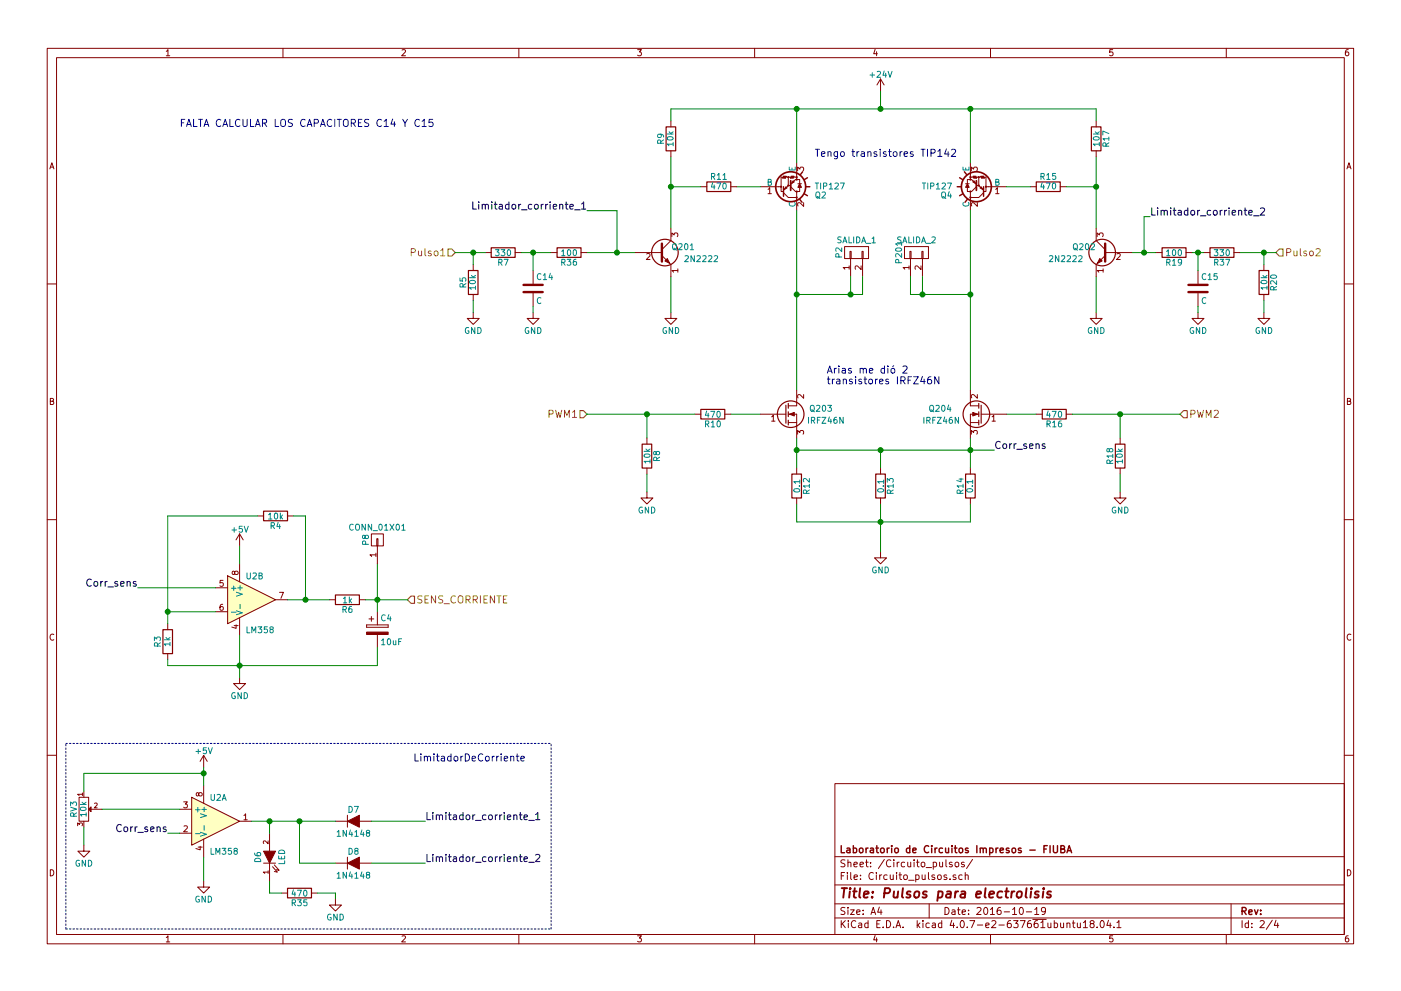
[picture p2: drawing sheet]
EESchema Schematic File Version 2
LIBS:2N2222
LIBS:irfz46n
LIBS:LM7805
LIBS:ft232rl
LIBS:FuenteDePulsos-cache
EELAYER 25 0
EELAYER END
$Descr A4 11693 8268
encoding utf-8
Sheet 2 4
Title "Pulsos para electrolisis"
Date "2016-10-19"
Rev ""
Comp "Laboratorio de Circuitos Impresos - FIUBA"
Comment1 ""
Comment2 ""
Comment3 ""
Comment4 ""
$EndDescr
$Comp
L R R12
U 1 1
P 6650 4050
F 0 "R12" V 6730 4050 50  0000 C CNN
F 1 "0.1" V 6650 4050 50  0000 C CNN
F 2 "Resistors_ThroughHole:Resistor_Horizontal_RM20mm" V 6580 4050 50  0001 C CNN
F 3 "" H 6650 4050 50  0000 C CNN
	1    6650 4050
	1    0    0    -1  
$EndComp
$Comp
L R R8
U 1 1
P 5400 3800
F 0 "R8" V 5480 3800 50  0000 C CNN
F 1 "10k" V 5400 3800 50  0000 C CNN
F 2 "Resistors_ThroughHole:Resistor_Horizontal_RM7mm" V 5330 3800 50  0001 C CNN
F 3 "" H 5400 3800 50  0000 C CNN
	1    5400 3800
	1    0    0    -1  
$EndComp
$Comp
L R R10
U 1 1
P 5950 3450
F 0 "R10" V 6030 3450 50  0000 C CNN
F 1 "470" V 5950 3450 50  0000 C CNN
F 2 "Resistors_ThroughHole:Resistor_Horizontal_RM7mm" V 5880 3450 50  0001 C CNN
F 3 "" H 5950 3450 50  0000 C CNN
	1    5950 3450
	0    1    1    0   
$EndComp
$Comp
L R R7
U 1 1
P 4200 2100
F 0 "R7" V 4280 2100 50  0000 C CNN
F 1 "330" V 4200 2100 50  0000 C CNN
F 2 "Resistors_ThroughHole:Resistor_Horizontal_RM7mm" V 4130 2100 50  0001 C CNN
F 3 "" H 4200 2100 50  0000 C CNN
	1    4200 2100
	0    1    1    0   
$EndComp
$Comp
L R R5
U 1 1
P 3950 2350
F 0 "R5" V 4030 2350 50  0000 C CNN
F 1 "10k" V 3950 2350 50  0000 C CNN
F 2 "Resistors_ThroughHole:Resistor_Horizontal_RM7mm" V 3880 2350 50  0001 C CNN
F 3 "" H 3950 2350 50  0000 C CNN
	1    3950 2350
	-1   0    0    1   
$EndComp
$Comp
L R R9
U 1 1
P 5600 1150
F 0 "R9" V 5680 1150 50  0000 C CNN
F 1 "10k" V 5600 1150 50  0000 C CNN
F 2 "Resistors_ThroughHole:Resistor_Horizontal_RM7mm" V 5530 1150 50  0001 C CNN
F 3 "" H 5600 1150 50  0000 C CNN
	1    5600 1150
	-1   0    0    1   
$EndComp
$Comp
L R R11
U 1 1
P 6000 1550
F 0 "R11" V 6080 1550 50  0000 C CNN
F 1 "470" V 6000 1550 50  0000 C CNN
F 2 "Resistors_ThroughHole:Resistor_Horizontal_RM7mm" V 5930 1550 50  0001 C CNN
F 3 "" H 6000 1550 50  0000 C CNN
	1    6000 1550
	0    -1   -1   0   
$EndComp
$Comp
L TIP127 Q2
U 1 1
P 6550 1550
F 0 "Q2" H 6800 1625 50  0000 L CNN
F 1 "TIP127" H 6800 1550 50  0000 L CNN
F 2 "TO_SOT_Packages_THT:TO-220_Neutral123_Vertical" H 6800 1475 50  0001 L CIN
F 3 "" H 6550 1550 50  0000 L CNN
	1    6550 1550
	1    0    0    1   
$EndComp
$Comp
L GND #PWR010
U 1 1
P 5600 2600
F 0 "#PWR010" H 5600 2350 50  0001 C CNN
F 1 "GND" H 5600 2450 50  0000 C CNN
F 2 "" H 5600 2600 50  0000 C CNN
F 3 "" H 5600 2600 50  0000 C CNN
	1    5600 2600
	1    0    0    -1  
$EndComp
$Comp
L GND #PWR011
U 1 1
P 3950 2600
F 0 "#PWR011" H 3950 2350 50  0001 C CNN
F 1 "GND" H 3950 2450 50  0000 C CNN
F 2 "" H 3950 2600 50  0000 C CNN
F 3 "" H 3950 2600 50  0000 C CNN
	1    3950 2600
	1    0    0    -1  
$EndComp
Text HLabel 3800 2100 0    60   Input ~ 0
Pulso1
$Comp
L GND #PWR012
U 1 1
P 5400 4100
F 0 "#PWR012" H 5400 3850 50  0001 C CNN
F 1 "GND" H 5400 3950 50  0000 C CNN
F 2 "" H 5400 4100 50  0000 C CNN
F 3 "" H 5400 4100 50  0000 C CNN
	1    5400 4100
	1    0    0    -1  
$EndComp
Text HLabel 4900 3450 0    60   Input ~ 0
PWM1
$Comp
L R R14
U 1 1
P 8100 4050
F 0 "R14" V 8180 4050 50  0000 C CNN
F 1 "0.1" V 8100 4050 50  0000 C CNN
F 2 "Resistors_ThroughHole:Resistor_Horizontal_RM20mm" V 8030 4050 50  0001 C CNN
F 3 "" H 8100 4050 50  0000 C CNN
	1    8100 4050
	-1   0    0    -1  
$EndComp
$Comp
L R R18
U 1 1
P 9350 3800
F 0 "R18" V 9430 3800 50  0000 C CNN
F 1 "10k" V 9350 3800 50  0000 C CNN
F 2 "Resistors_ThroughHole:Resistor_Horizontal_RM7mm" V 9280 3800 50  0001 C CNN
F 3 "" H 9350 3800 50  0000 C CNN
	1    9350 3800
	-1   0    0    -1  
$EndComp
$Comp
L R R16
U 1 1
P 8800 3450
F 0 "R16" V 8880 3450 50  0000 C CNN
F 1 "470" V 8800 3450 50  0000 C CNN
F 2 "Resistors_ThroughHole:Resistor_Horizontal_RM7mm" V 8730 3450 50  0001 C CNN
F 3 "" H 8800 3450 50  0000 C CNN
	1    8800 3450
	0    -1   1    0   
$EndComp
$Comp
L R R19
U 1 1
P 9800 2100
F 0 "R19" V 9880 2100 50  0000 C CNN
F 1 "100" V 9800 2100 50  0000 C CNN
F 2 "Resistors_ThroughHole:Resistor_Horizontal_RM7mm" V 9730 2100 50  0001 C CNN
F 3 "" H 9800 2100 50  0000 C CNN
	1    9800 2100
	0    -1   1    0   
$EndComp
$Comp
L R R20
U 1 1
P 10550 2350
F 0 "R20" V 10630 2350 50  0000 C CNN
F 1 "10k" V 10550 2350 50  0000 C CNN
F 2 "Resistors_ThroughHole:Resistor_Horizontal_RM7mm" V 10480 2350 50  0001 C CNN
F 3 "" H 10550 2350 50  0000 C CNN
	1    10550 2350
	1    0    0    1   
$EndComp
$Comp
L R R17
U 1 1
P 9150 1150
F 0 "R17" V 9230 1150 50  0000 C CNN
F 1 "10k" V 9150 1150 50  0000 C CNN
F 2 "Resistors_ThroughHole:Resistor_Horizontal_RM7mm" V 9080 1150 50  0001 C CNN
F 3 "" H 9150 1150 50  0000 C CNN
	1    9150 1150
	1    0    0    1   
$EndComp
$Comp
L R R15
U 1 1
P 8750 1550
F 0 "R15" V 8830 1550 50  0000 C CNN
F 1 "470" V 8750 1550 50  0000 C CNN
F 2 "Resistors_ThroughHole:Resistor_Horizontal_RM7mm" V 8680 1550 50  0001 C CNN
F 3 "" H 8750 1550 50  0000 C CNN
	1    8750 1550
	0    1    -1   0   
$EndComp
$Comp
L TIP127 Q4
U 1 1
P 8200 1550
F 0 "Q4" H 8450 1625 50  0000 L CNN
F 1 "TIP127" H 8450 1550 50  0000 L CNN
F 2 "TO_SOT_Packages_THT:TO-220_Neutral123_Vertical" H 8450 1475 50  0001 L CIN
F 3 "" H 8200 1550 50  0000 L CNN
	1    8200 1550
	-1   0    0    1   
$EndComp
$Comp
L GND #PWR013
U 1 1
P 9150 2600
F 0 "#PWR013" H 9150 2350 50  0001 C CNN
F 1 "GND" H 9150 2450 50  0000 C CNN
F 2 "" H 9150 2600 50  0000 C CNN
F 3 "" H 9150 2600 50  0000 C CNN
	1    9150 2600
	-1   0    0    -1  
$EndComp
$Comp
L GND #PWR014
U 1 1
P 10550 2600
F 0 "#PWR014" H 10550 2350 50  0001 C CNN
F 1 "GND" H 10550 2450 50  0000 C CNN
F 2 "" H 10550 2600 50  0000 C CNN
F 3 "" H 10550 2600 50  0000 C CNN
	1    10550 2600
	-1   0    0    -1  
$EndComp
Text HLabel 10650 2100 2    60   Input ~ 0
Pulso2
$Comp
L GND #PWR015
U 1 1
P 9350 4100
F 0 "#PWR015" H 9350 3850 50  0001 C CNN
F 1 "GND" H 9350 3950 50  0000 C CNN
F 2 "" H 9350 4100 50  0000 C CNN
F 3 "" H 9350 4100 50  0000 C CNN
	1    9350 4100
	-1   0    0    -1  
$EndComp
Text HLabel 9850 3450 2    60   Input ~ 0
PWM2
$Comp
L R R13
U 1 1
P 7350 4050
F 0 "R13" V 7430 4050 50  0000 C CNN
F 1 "0.1" V 7350 4050 50  0000 C CNN
F 2 "Resistors_ThroughHole:Resistor_Horizontal_RM20mm" V 7280 4050 50  0001 C CNN
F 3 "" H 7350 4050 50  0000 C CNN
	1    7350 4050
	1    0    0    -1  
$EndComp
$Comp
L GND #PWR016
U 1 1
P 7350 4600
F 0 "#PWR016" H 7350 4350 50  0001 C CNN
F 1 "GND" H 7350 4450 50  0000 C CNN
F 2 "" H 7350 4600 50  0000 C CNN
F 3 "" H 7350 4600 50  0000 C CNN
	1    7350 4600
	1    0    0    -1  
$EndComp
Text HLabel 3400 5000 2    60   Input ~ 0
SENS_CORRIENTE
$Comp
L +24V #PWR017
U 1 1
P 7350 750
F 0 "#PWR017" H 7350 600 50  0001 C CNN
F 1 "+24V" H 7350 890 50  0000 C CNN
F 2 "" H 7350 750 50  0000 C CNN
F 3 "" H 7350 750 50  0000 C CNN
	1    7350 750 
	1    0    0    -1  
$EndComp
$Comp
L CP C4
U 1 1
P 3150 5250
F 0 "C4" H 3175 5350 50  0000 L CNN
F 1 "10uF" H 3175 5150 50  0000 L CNN
F 2 "Capacitors_ThroughHole:C_Radial_D5_L11_P2.5" H 3188 5100 50  0001 C CNN
F 3 "" H 3150 5250 50  0000 C CNN
	1    3150 5250
	1    0    0    -1  
$EndComp
$Comp
L R R6
U 1 1
P 2900 5000
F 0 "R6" V 2980 5000 50  0000 C CNN
F 1 "1k" V 2900 5000 50  0000 C CNN
F 2 "Resistors_ThroughHole:Resistor_Horizontal_RM7mm" V 2830 5000 50  0001 C CNN
F 3 "" H 2900 5000 50  0000 C CNN
	1    2900 5000
	0    1    1    0   
$EndComp
$Comp
L R R4
U 1 1
P 2300 4300
F 0 "R4" V 2380 4300 50  0000 C CNN
F 1 "10k" V 2300 4300 50  0000 C CNN
F 2 "Resistors_ThroughHole:Resistor_Horizontal_RM7mm" V 2230 4300 50  0001 C CNN
F 3 "" H 2300 4300 50  0000 C CNN
	1    2300 4300
	0    1    1    0   
$EndComp
$Comp
L R R3
U 1 1
P 1400 5350
F 0 "R3" V 1480 5350 50  0000 C CNN
F 1 "1k" V 1400 5350 50  0000 C CNN
F 2 "Resistors_ThroughHole:Resistor_Horizontal_RM7mm" V 1330 5350 50  0001 C CNN
F 3 "" H 1400 5350 50  0000 C CNN
	1    1400 5350
	-1   0    0    1   
$EndComp
$Comp
L GND #PWR018
U 1 1
P 2000 5650
F 0 "#PWR018" H 2000 5400 50  0001 C CNN
F 1 "GND" H 2000 5500 50  0000 C CNN
F 2 "" H 2000 5650 50  0000 C CNN
F 3 "" H 2000 5650 50  0000 C CNN
	1    2000 5650
	1    0    0    -1  
$EndComp
$Comp
L +5V #PWR019
U 1 1
P 2000 4550
F 0 "#PWR019" H 2000 4400 50  0001 C CNN
F 1 "+5V" H 2000 4690 50  0000 C CNN
F 2 "" H 2000 4550 50  0000 C CNN
F 3 "" H 2000 4550 50  0000 C CNN
	1    2000 4550
	1    0    0    -1  
$EndComp
Text Label 8300 3750 0    60   ~ 0
Corr_sens
Text Label 1150 4900 2    60   ~ 0
Corr_sens
$Comp
L GND #PWR020
U 1 1
P 1700 7350
F 0 "#PWR020" H 1700 7100 50  0001 C CNN
F 1 "GND" H 1700 7200 50  0000 C CNN
F 2 "" H 1700 7350 50  0000 C CNN
F 3 "" H 1700 7350 50  0000 C CNN
	1    1700 7350
	1    0    0    -1  
$EndComp
$Comp
L +5V #PWR021
U 1 1
P 1700 6400
F 0 "#PWR021" H 1700 6250 50  0001 C CNN
F 1 "+5V" H 1700 6540 50  0000 C CNN
F 2 "" H 1700 6400 50  0000 C CNN
F 3 "" H 1700 6400 50  0000 C CNN
	1    1700 6400
	1    0    0    -1  
$EndComp
Text Label 1400 6950 2    60   ~ 0
Corr_sens
$Comp
L D D7
U 1 1
P 2950 6850
F 0 "D7" H 2950 6950 50  0000 C CNN
F 1 "1N4148" H 2950 6750 50  0000 C CNN
F 2 "Diodes_ThroughHole:Diode_DO-35_SOD27_Horizontal_RM10" H 2950 6850 50  0001 C CNN
F 3 "" H 2950 6850 50  0000 C CNN
	1    2950 6850
	1    0    0    -1  
$EndComp
$Comp
L D D8
U 1 1
P 2950 7200
F 0 "D8" H 2950 7300 50  0000 C CNN
F 1 "1N4148" H 2950 7100 50  0000 C CNN
F 2 "Diodes_ThroughHole:Diode_DO-35_SOD27_Horizontal_RM10" H 2950 7200 50  0001 C CNN
F 3 "" H 2950 7200 50  0000 C CNN
	1    2950 7200
	1    0    0    -1  
$EndComp
Text Label 3550 7200 0    60   ~ 0
Limitador_corriente_2
Text Label 3550 6850 0    60   ~ 0
Limitador_corriente_1
$Comp
L POT RV3
U 1 1
P 700 6750
F 0 "RV3" H 700 6670 50  0000 C CNN
F 1 "10k" H 700 6750 50  0000 C CNN
F 2 "Potentiometers:Potentiometer_Bourns_3296W_3-8Zoll_Inline_ScrewUp" H 700 6750 50  0001 C CNN
F 3 "" H 700 6750 50  0000 C CNN
	1    700  6750
	0    1    1    0   
$EndComp
$Comp
L LED D6
U 1 1
P 2250 7150
F 0 "D6" H 2250 7250 50  0000 C CNN
F 1 "LED" H 2250 7050 50  0000 C CNN
F 2 "LEDs:LED-5MM" H 2250 7150 50  0001 C CNN
F 3 "" H 2250 7150 50  0000 C CNN
	1    2250 7150
	0    -1   -1   0   
$EndComp
$Comp
L R R35
U 1 1
P 2500 7450
F 0 "R35" V 2580 7450 50  0000 C CNN
F 1 "470" V 2500 7450 50  0000 C CNN
F 2 "Resistors_ThroughHole:Resistor_Horizontal_RM7mm" V 2430 7450 50  0001 C CNN
F 3 "" H 2500 7450 50  0000 C CNN
	1    2500 7450
	0    1    1    0   
$EndComp
$Comp
L GND #PWR022
U 1 1
P 2800 7500
F 0 "#PWR022" H 2800 7250 50  0001 C CNN
F 1 "GND" H 2800 7350 50  0000 C CNN
F 2 "" H 2800 7500 50  0000 C CNN
F 3 "" H 2800 7500 50  0000 C CNN
	1    2800 7500
	1    0    0    -1  
$EndComp
$Comp
L GND #PWR023
U 1 1
P 700 7050
F 0 "#PWR023" H 700 6800 50  0001 C CNN
F 1 "GND" H 700 6900 50  0000 C CNN
F 2 "" H 700 7050 50  0000 C CNN
F 3 "" H 700 7050 50  0000 C CNN
	1    700  7050
	1    0    0    -1  
$EndComp
$Comp
L LM358 U2
U 2 1
P 2100 5000
F 0 "U2" H 2050 5200 50  0000 L CNN
F 1 "LM358" H 2050 4750 50  0000 L CNN
F 2 "Housings_DIP:DIP-8_W7.62mm_LongPads" H 2100 5000 50  0001 C CNN
F 3 "" H 2100 5000 50  0000 C CNN
	2    2100 5000
	1    0    0    -1  
$EndComp
$Comp
L LM358 U2
U 1 1
P 1800 6850
F 0 "U2" H 1750 7050 50  0000 L CNN
F 1 "LM358" H 1750 6600 50  0000 L CNN
F 2 "Housings_DIP:DIP-8_W7.62mm_LongPads" H 1800 6850 50  0001 C CNN
F 3 "" H 1800 6850 50  0000 C CNN
	1    1800 6850
	1    0    0    -1  
$EndComp
Wire Wire Line
	6350 1550 6150 1550
Wire Wire Line
	5850 1550 5600 1550
Wire Wire Line
	5600 1300 5600 1900
Wire Wire Line
	5600 2600 5600 2300
Connection ~ 5600 1550
Wire Wire Line
	4900 2100 5300 2100
Wire Wire Line
	3800 2100 4050 2100
Wire Wire Line
	3950 2100 3950 2200
Wire Wire Line
	3950 2600 3950 2500
Connection ~ 3950 2100
Wire Wire Line
	6650 1750 6650 3250
Wire Wire Line
	6350 3450 6100 3450
Wire Wire Line
	4900 3450 5800 3450
Wire Wire Line
	5400 3450 5400 3650
Wire Wire Line
	5400 3950 5400 4100
Connection ~ 5400 3450
Wire Wire Line
	6650 2450 7200 2450
Connection ~ 6650 2450
Wire Wire Line
	6650 3650 6650 3900
Wire Wire Line
	6650 1350 6650 900 
Wire Wire Line
	5600 900  9150 900 
Wire Wire Line
	5600 900  5600 1000
Wire Wire Line
	8400 1550 8600 1550
Wire Wire Line
	8900 1550 9150 1550
Wire Wire Line
	9150 1300 9150 1900
Wire Wire Line
	9150 2600 9150 2300
Connection ~ 9150 1550
Wire Wire Line
	9450 2100 9650 2100
Wire Wire Line
	10350 2100 10650 2100
Wire Wire Line
	10550 2100 10550 2200
Wire Wire Line
	10550 2600 10550 2500
Connection ~ 10550 2100
Wire Wire Line
	8100 1750 8100 3250
Wire Wire Line
	8400 3450 8650 3450
Wire Wire Line
	8950 3450 9850 3450
Wire Wire Line
	9350 3450 9350 3650
Wire Wire Line
	9350 3950 9350 4100
Connection ~ 9350 3450
Wire Wire Line
	7600 2450 8100 2450
Connection ~ 8100 2450
Wire Wire Line
	8100 3650 8100 3900
Wire Wire Line
	8100 900  8100 1350
Wire Wire Line
	9150 900  9150 1000
Wire Wire Line
	6650 4200 6650 4350
Wire Wire Line
	6650 4350 8100 4350
Wire Wire Line
	8100 4350 8100 4200
Wire Wire Line
	7350 4200 7350 4600
Connection ~ 7350 4350
Wire Wire Line
	6650 3750 8300 3750
Wire Wire Line
	7350 3750 7350 3900
Connection ~ 6650 3750
Connection ~ 8100 3750
Connection ~ 7350 3750
Connection ~ 8100 900 
Connection ~ 6650 900 
Wire Wire Line
	7350 750  7350 900 
Connection ~ 7350 900 
Wire Wire Line
	2000 5300 2000 5650
Wire Wire Line
	2000 4550 2000 4700
Wire Wire Line
	2150 4300 1400 4300
Wire Wire Line
	1400 4300 1400 5200
Wire Wire Line
	1800 5100 1400 5100
Connection ~ 1400 5100
Wire Wire Line
	2400 5000 2750 5000
Wire Wire Line
	2450 4300 2550 4300
Wire Wire Line
	2550 4300 2550 5000
Connection ~ 2550 5000
Wire Wire Line
	3050 5000 3400 5000
Wire Wire Line
	3150 4700 3150 5100
Connection ~ 3150 5000
Wire Wire Line
	1400 5500 1400 5550
Wire Wire Line
	1400 5550 3150 5550
Connection ~ 2000 5550
Wire Wire Line
	3150 5550 3150 5400
Wire Wire Line
	1150 4900 1800 4900
Wire Wire Line
	1700 6400 1700 6550
Wire Wire Line
	2100 6850 2800 6850
Wire Wire Line
	2800 7200 2500 7200
Wire Wire Line
	2500 7200 2500 6850
Connection ~ 2500 6850
Wire Wire Line
	1700 7350 1700 7150
Wire Wire Line
	3550 6850 3100 6850
Wire Wire Line
	3550 7200 3100 7200
Wire Wire Line
	2800 7450 2800 7500
Wire Wire Line
	2250 7350 2250 7450
Wire Wire Line
	2250 6950 2250 6850
Connection ~ 2250 6850
Wire Wire Line
	1400 6950 1500 6950
Wire Wire Line
	850  6750 1500 6750
Wire Wire Line
	1700 6450 700  6450
Wire Wire Line
	700  6450 700  6600
Connection ~ 1700 6450
Wire Wire Line
	700  7050 700  6900
Wire Wire Line
	2250 7450 2350 7450
Wire Wire Line
	2650 7450 2800 7450
Wire Notes Line
	550  6200 4600 6200
Wire Notes Line
	550  7750 4600 7750
Wire Notes Line
	550  7750 550  6200
Text Notes 3450 6350 0    60   ~ 0
LimitadorDeCorriente
$Comp
L CONN_01X01 P8
U 1 1
P 3150 4500
F 0 "P8" H 3150 4600 50  0000 C CNN
F 1 "CONN_01X01" V 3250 4500 50  0000 C CNN
F 2 "Pin_Headers:Pin_Header_Straight_1x01" H 3150 4500 50  0001 C CNN
F 3 "" H 3150 4500 50  0000 C CNN
	1    3150 4500
	0    -1   -1   0   
$EndComp
Wire Notes Line
	4600 7750 4600 6200
Text Label 4900 1750 2    60   ~ 0
Limitador_corriente_1
Wire Wire Line
	4900 1750 5150 1750
Text Label 9600 1800 0    60   ~ 0
Limitador_corriente_2
Wire Wire Line
	9600 1800 9550 1800
$Comp
L C C14
U 1 1
P 4450 2400
F 0 "C14" H 4475 2500 50  0000 L CNN
F 1 "C" H 4475 2300 50  0000 L CNN
F 2 "Capacitors_ThroughHole:C_Disc_D3_P2.5" H 4488 2250 50  0001 C CNN
F 3 "" H 4450 2400 50  0000 C CNN
	1    4450 2400
	1    0    0    -1  
$EndComp
$Comp
L C C15
U 1 1
P 10000 2400
F 0 "C15" H 10025 2500 50  0000 L CNN
F 1 "C" H 10025 2300 50  0000 L CNN
F 2 "Capacitors_ThroughHole:C_Disc_D3_P2.5" H 10038 2250 50  0001 C CNN
F 3 "" H 10000 2400 50  0000 C CNN
	1    10000 2400
	1    0    0    -1  
$EndComp
$Comp
L GND #PWR024
U 1 1
P 4450 2600
F 0 "#PWR024" H 4450 2350 50  0001 C CNN
F 1 "GND" H 4450 2450 50  0000 C CNN
F 2 "" H 4450 2600 50  0000 C CNN
F 3 "" H 4450 2600 50  0000 C CNN
	1    4450 2600
	1    0    0    -1  
$EndComp
Wire Wire Line
	4450 2550 4450 2600
$Comp
L GND #PWR025
U 1 1
P 10000 2600
F 0 "#PWR025" H 10000 2350 50  0001 C CNN
F 1 "GND" H 10000 2450 50  0000 C CNN
F 2 "" H 10000 2600 50  0000 C CNN
F 3 "" H 10000 2600 50  0000 C CNN
	1    10000 2600
	-1   0    0    -1  
$EndComp
Wire Wire Line
	10000 2550 10000 2600
Text Notes 1500 1050 0    60   ~ 0
FALTA CALCULAR LOS CAPACITORES C14 Y C15
Text Notes 6800 1300 0    60   ~ 0
Tengo transistores TIP142
Text Notes 6900 3200 0    60   ~ 0
Arias me dió 2 \ntransistores IRFZ46N
$Comp
L R R36
U 1 1
P 4750 2100
F 0 "R36" V 4830 2100 50  0000 C CNN
F 1 "100" V 4750 2100 50  0000 C CNN
F 2 "Resistors_ThroughHole:Resistor_Horizontal_RM7mm" V 4680 2100 50  0001 C CNN
F 3 "" H 4750 2100 50  0000 C CNN
	1    4750 2100
	0    1    1    0   
$EndComp
Wire Wire Line
	5150 1750 5150 2100
Connection ~ 5150 2100
Wire Wire Line
	4350 2100 4600 2100
Wire Wire Line
	4450 2100 4450 2250
Connection ~ 4450 2100
$Comp
L R R37
U 1 1
P 10200 2100
F 0 "R37" V 10280 2100 50  0000 C CNN
F 1 "330" V 10200 2100 50  0000 C CNN
F 2 "Resistors_ThroughHole:Resistor_Horizontal_RM7mm" V 10130 2100 50  0001 C CNN
F 3 "" H 10200 2100 50  0000 C CNN
	1    10200 2100
	0    -1   1    0   
$EndComp
Wire Wire Line
	10000 2250 10000 2100
Wire Wire Line
	9950 2100 10050 2100
Connection ~ 10000 2100
Wire Wire Line
	9550 1800 9550 2100
Connection ~ 9550 2100
$Comp
L CONN_01X02 P2
U 1 1
P 7150 2100
F 0 "P2" H 7150 2250 50  0000 C CNN
F 1 "SALIDA_1" V 7250 2100 50  0000 C CNN
F 2 "Connect:PINHEAD1-2" H 7150 2100 50  0001 C CNN
F 3 "" H 7150 2100 50  0000 C CNN
	1    7150 2100
	0    -1   -1   0   
$EndComp
$Comp
L CONN_01X02 P201
U 1 1
P 7650 2100
F 0 "P201" H 7650 2250 50  0000 C CNN
F 1 "SALIDA_2" V 7750 2100 50  0000 C CNN
F 2 "Connect:PINHEAD1-2" H 7650 2100 50  0001 C CNN
F 3 "" H 7650 2100 50  0000 C CNN
	1    7650 2100
	0    -1   -1   0   
$EndComp
Wire Wire Line
	7200 2450 7200 2300
Wire Wire Line
	7100 2300 7100 2450
Connection ~ 7100 2450
Wire Wire Line
	7600 2300 7600 2450
Wire Wire Line
	7700 2300 7700 2450
Connection ~ 7700 2450
$Comp
L 2N2222 Q201
U 1 1
P 5500 2100
F 0 "Q201" H 5800 2150 50  0000 R CNN
F 1 "2N2222" H 6000 2050 50  0000 R CNN
F 2 "TO_SOT_Packages_THT:TO-92_Inline_Wide" H 5700 2200 50  0001 C CNN
F 3 "" H 5500 2100 50  0000 C CNN
	1    5500 2100
	1    0    0    -1  
$EndComp
$Comp
L 2N2222 Q202
U 1 1
P 9250 2100
F 0 "Q202" H 9550 2150 50  0000 R CNN
F 1 "2N2222" H 9750 2050 50  0000 R CNN
F 2 "TO_SOT_Packages_THT:TO-92_Inline_Wide" H 9450 2200 50  0001 C CNN
F 3 "" H 9250 2100 50  0000 C CNN
	1    9250 2100
	-1   0    0    -1  
$EndComp
$Comp
L IRFZ46N Q203
U 1 1
P 6550 3450
F 0 "Q203" H 6950 3500 50  0000 R CNN
F 1 "IRFZ46N" H 7050 3400 50  0000 R CNN
F 2 "TO_SOT_Packages_THT:TO-220_Neutral123_Vertical" H 6750 3550 50  0001 C CNN
F 3 "" H 6550 3450 50  0000 C CNN
	1    6550 3450
	1    0    0    -1  
$EndComp
$Comp
L IRFZ46N Q204
U 1 1
P 8200 3450
F 0 "Q204" H 8650 3500 50  0000 R CNN
F 1 "IRFZ46N" H 8700 3400 50  0000 R CNN
F 2 "TO_SOT_Packages_THT:TO-220_Neutral123_Vertical" H 8400 3550 50  0001 C CNN
F 3 "" H 8200 3450 50  0000 C CNN
	1    8200 3450
	-1   0    0    -1  
$EndComp
$EndSCHEMATC
